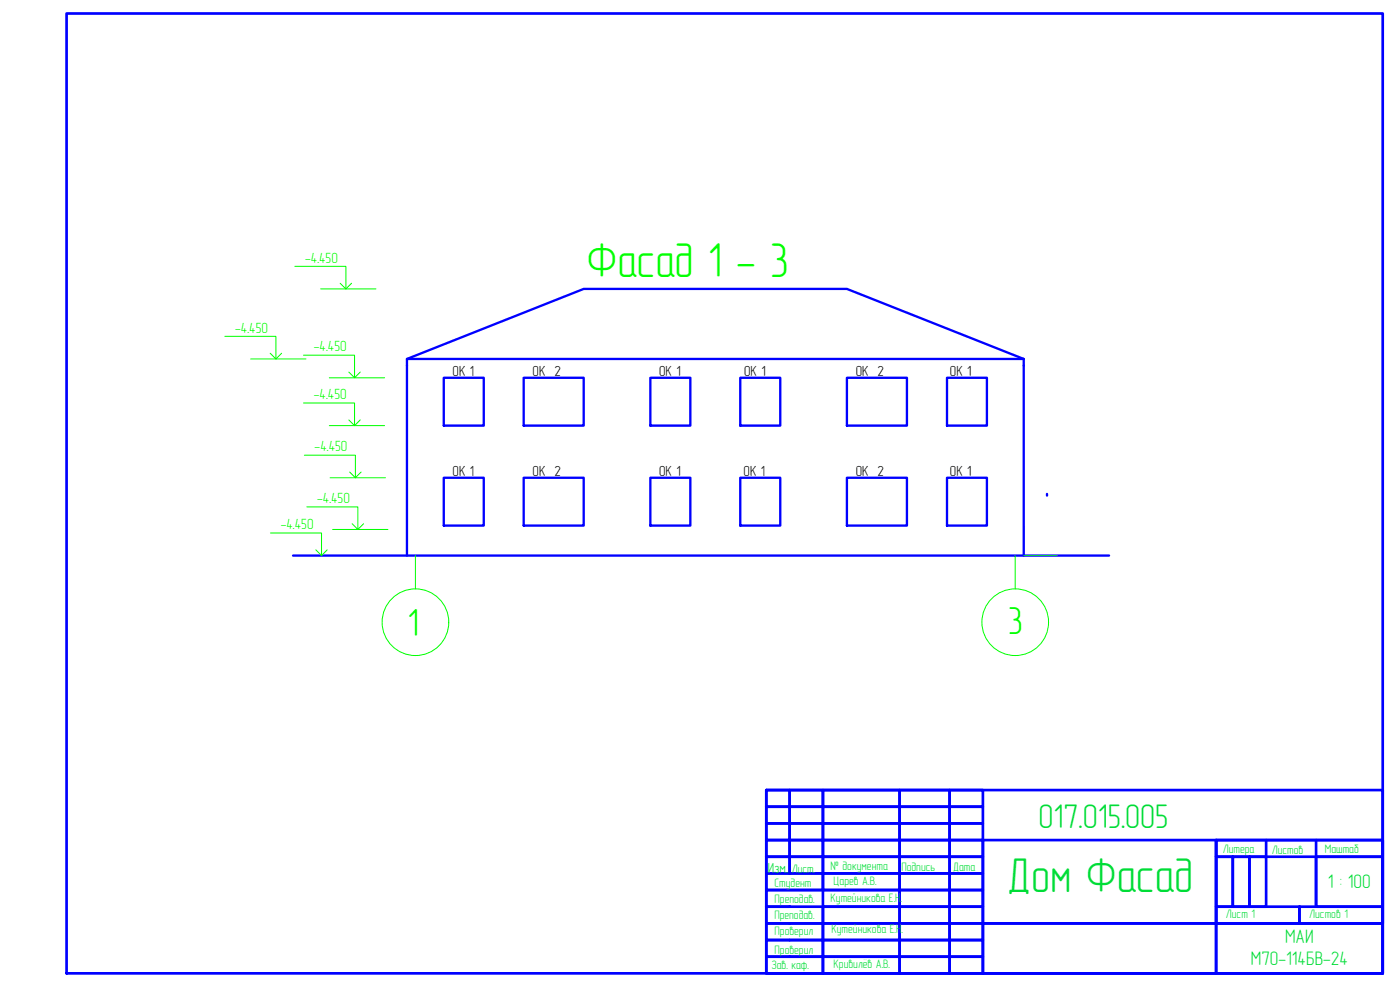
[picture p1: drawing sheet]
<svg xmlns="http://www.w3.org/2000/svg" width="420mm" height="297mm" viewBox="0 0 420 297" stroke-linecap="round" stroke-linejoin="round" font-family="sans-serif">
<g fill="none" stroke="#00f" stroke-width=".7">
<path d="M122.1 107.7h185.1M133.2 113.4h12v14.3h-12zM157.2 113.4h18v14.3h-18zM195.2 113.4h12v14.3h-12zM222.2 113.4h12v14.3h-12zM254.2 113.4h18v14.3h-18zM284.2 113.4h12v14.3h-12zM307.2 107.7l-53-21h-79l-53.1 21v59M307.2 107.7v59M133.2 143.3h12v14.4h-12zM157.2 143.3h18v14.4h-18zM195.2 143.3h12v14.4h-12z"/>
<path d="M222.2 143.3h12v14.4h-12zM254.2 143.3h18v14.4h-18zM284.2 143.3h12v14.4h-12zM314.2 148.2v.5M87.9 166.7h244.9"/>
</g>
<path d="M122.1 118.5v8.6M307.2 158.1v8.6h10" fill="none" stroke="#00dd37" stroke-width=".3"/>
<g fill="none" stroke="#0f0" stroke-width=".3">
<path d="M133.2 127.7h12M133.2 157.7h12M124.7 166.7v10M304.7 166.7v10"/>
<circle cx="124.7" cy="186.7" r="10"/>
<circle cx="304.7" cy="186.7" r="10"/>
</g>
<g fill="none" stroke="#0f0" stroke-width=".3">
<path d="M88.5 79.9h15.3v6.8M96.2 86.7h16.6M102.1 85l1.7 1.7 1.7-1.7M67.5 100.9h15.3v6.8M75.2 107.7h16.6M81.1 106l1.7 1.7 1.7-1.7M91.1 106.6h15.3v6.8M98.8 113.4h16.6M104.7 111.6l1.7 1.8 1.7-1.8M91.1 120.9h15.3v6.8M91.3 136.6h15.4v6.7M98.8 127.7h16.6"/>
<path d="M104.7 126l1.7 1.7 1.7-1.7M81.2 159.9h15.3v6.8M92.1 152.1h15.3v6.8M99.1 143.3h16.6M99.8 158.9h16.6M104.9 141.6l1.8 1.7 1.7-1.7M105.7 157.1l1.7 1.8 1.7-1.8M94.8 165l1.7 1.7 1.7-1.7"/>
</g>
<g fill="none" stroke="#00f" stroke-width=".8">
<path d="M230 237.1h185v54.9h-185zM230 237.1h7v4.9h-7zM237 237.1h10v4.9h-10zM247 237.1h23v4.9h-23zM270 237.1h15v4.9h-15zM285 237.1h10v4.9h-10zM230 242h7v5h-7zM230 247h7v5.1h-7zM230 252.1h7v5h-7zM230 257.1h7v5h-7zM237 242h10v5h-10zM237 247h10v5.1h-10z"/>
<path d="M237 252.1h10v5h-10zM237 257.1h10v5h-10zM247 242h23v5h-23zM247 247h23v5.1h-23zM247 252.1h23v5h-23zM247 257.1h23v5h-23zM270 242h15v5h-15zM270 247h15v5.1h-15zM270 252.1h15v5h-15zM270 257.1h15v5h-15zM285 242h10v5h-10zM285 247h10v5.1h-10z"/>
<path d="M285 252.1h10v5h-10zM285 257.1h10v5h-10zM295 252.1h70v39.9h50v-14.9h-120zM365 252.1h50v25h-50zM365 252.1h50v5h-50zM365 257.1h5v14.9h-5zM370 257.1h5v14.9h-5zM375 257.1h5v14.9h-5zM380 252.1v5M395 257.1h20v14.9h-20zM395 252.1v19.9M230 262.1h17v4.9h-17z"/>
<path d="M230 272h17v5.1h-17zM230 277.1h17v5h-17zM247 262.1h23v4.9h-23zM247 267h-17v5h7M247 267h23v5h-23zM247 272h23v5.1h-23zM247 277.1h23v5h-23zM270 262.1h15v4.9h-15zM270 267h15v5h-15zM270 272h15v5.1h-15zM270 277.1h15v5h-15zM285 262.1h10v4.9h-10z"/>
<path d="M285 267h10v5h-10zM285 272h10v5.1h-10zM285 277.1h10v5h-10zM295 277.1h70v14.9h-70zM365 272h25v5.1h-25zM390 272h25v5.1h-25zM230 282.1h17v4.9h-17zM230 287h17v5h-17zM247 282.1h23v4.9h-23zM247 287h23v5h-23zM270 282.1h15v4.9h-15zM270 287h15v5h-15z"/>
<path d="M285 282.1h10v4.9h-10zM285 287h10v5h-10z"/>
</g>
<path d="M20 4h395v288h-395z" fill="none" stroke="#00f" stroke-width=".8"/>
<text font-size="14.6" fill="#0f0" x="176" y="83">Фасад 1 - 3</text>
<text font-size="14.6" fill="#00dd37" x="302.3" y="267.5">Дом Фасад</text>
<g font-size="11.7" fill="#0f0">
<text x="122.3" y="190.9">1</text>
<text x="302.5" y="190.2">3</text>
</g>
<text font-size="10.2" fill="#00dd37" x="311.7" y="248.4">017.015.005</text>
<g font-size="5.9" fill="#00dd37">
<text x="398.5" y="266.6">1 : 100</text>
<text x="385.7" y="283">МАИ</text>
<text x="375.4" y="289.7">М7О-114БВ-24</text>
</g>
<g font-size="4.4" fill="#0f0">
<text x="91.6" y="78.8">-4.450</text>
<text x="70.6" y="99.8">-4.450</text>
<text x="94.2" y="105.4">-4.450</text>
<text x="94.2" y="119.8">-4.450</text>
<text x="94.4" y="135.5">-4.450</text>
<text x="95.2" y="151">-4.450</text>
<text x="84.3" y="158.8">-4.450</text>
</g>
<g font-size="4.4">
<text x="135.8" y="112.9">ОК 1</text>
<text x="159.9" y="112.9">ОК 2</text>
<text x="197.8" y="112.9">ОК 1</text>
<text x="223.4" y="112.8">ОК 1</text>
<text x="256.8" y="112.9">ОК 2</text>
<text x="285.1" y="112.9">ОК 1</text>
<text x="135.8" y="142.9">ОК 1</text>
<text x="159.9" y="142.9">ОК 2</text>
<text x="197.8" y="142.9">ОК 1</text>
<text x="223.2" y="142.8">ОК 1</text>
<text x="256.8" y="142.9">ОК 2</text>
<text x="285.1" y="142.9">ОК 1</text>
</g>
<text font-size="4.4" fill="#00dd37" x="230.4" y="261.8">Изм.</text>
<g font-size="3.7" fill="#00dd37">
<text x="367" y="255.9">Литера</text>
<text x="381.7" y="256.2">Листов</text>
<text x="397.6" y="255.8">Маштаб</text>
<text x="237.6" y="261.8">Лист.</text>
<text x="249.3" y="261.2">№ документа</text>
<text x="270.5" y="261.4">Подпись</text>
<text x="286.1" y="261.4">Дата</text>
<text x="232.5" y="266.2">Студент</text>
<text x="250.2" y="265.5">Царев А.В.</text>
<text x="232.4" y="275.7">Преподав.</text>
<text x="232.5" y="270.9">Преподав.</text>
<text x="249.3" y="270.7">Кутейникова Е.Н</text>
<text x="270.3" y="270.7">.</text>
<text x="367.9" y="275.5">Лист 1</text>
<text x="392.9" y="275.5">Листов 1</text>
<text x="232.5" y="280.4">Проверил</text>
<text x="249.5" y="279.9">Кутейникова Е.Н</text>
<text x="270.5" y="279.9">.</text>
<text x="232.5" y="286.1">Проверил</text>
<text x="231.5" y="290.7">Зав. каф.</text>
<text x="250.2" y="290.5">Кривилёв A.B.</text>
</g>
</svg>
